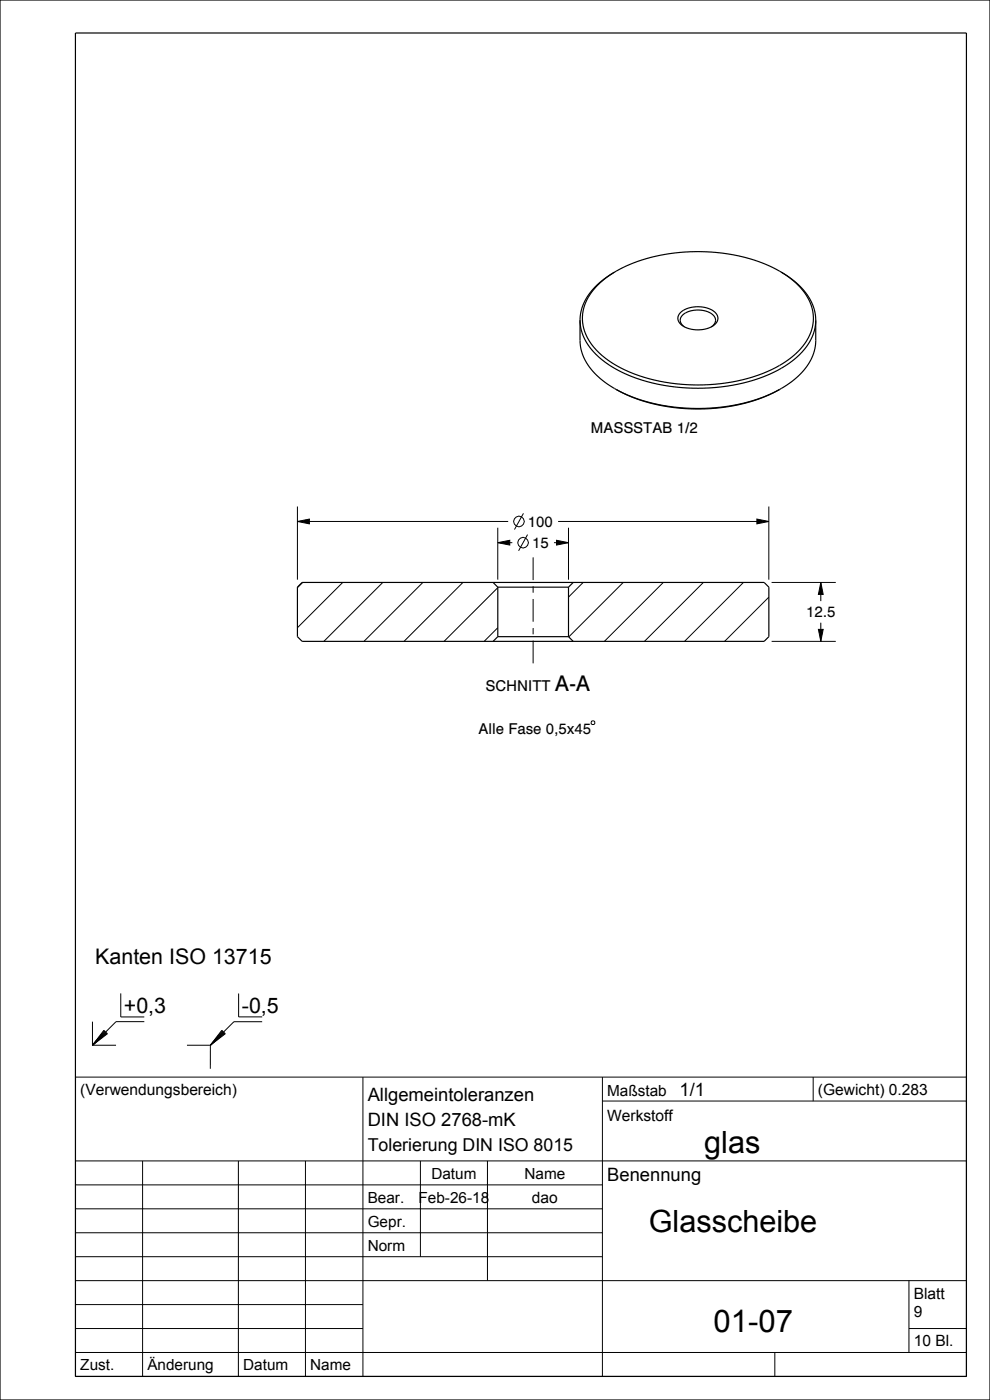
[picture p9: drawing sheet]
<svg xmlns="http://www.w3.org/2000/svg" width="210mm" height="297mm" viewBox="0 0 210 297" stroke-linecap="round" stroke-linejoin="round" font-family="sans-serif">
<g fill="none" stroke="#000" stroke-width=".21">
<path d="M63.1 110.6l2.5-.5v1zM63.1 107.5v15.5M63.1 110.6h44.7M105.6 115.1l2.5-.5v1zM105.6 112v11M105.6 115.1h3.1M111 108.9l-1.9 3.4M111.9 113.4l-1.9 3.4M117.5 115.1h3.1M118 114.6l2.6 .5-2.6 .5zM118.4 110.6h44.7M120.6 112v11"/>
<path d="M160.5 110.1l2.6 .5-2.6 .5zM163.1 107.5v15.5M64.2 123.6l-1.1 1.1M72.7 123.6l-9.6 9.6M81.2 123.6l-12.5 12.5M89.7 123.6l-12.5 12.5M98.2 123.6l-12.5 12.5M105.6 124.7l-11.4 11.4M105.6 133.2l-2.9 2.9M123.7 123.6l-3.1 3.1M132.2 123.6l-11.6 11.5M140.7 123.6l-12.5 12.5"/>
<path d="M149.2 123.6l-12.5 12.5M157.7 123.6l-12.5 12.5M163.1 126.7l-9.4 9.4M163.7 136.1h13.6M163.7 123.6h13.6M173.6 133.5h1l-.5 2.6zM174.1 123.6l.5 2.5h-1zM174.1 123.6v3.9M174.1 132.1v4M125.6 152.9h.4l.2 .2v.4l-.2 .2h-.4l-.2-.2v-.4zM19.6 216.7v5M22 218.6l.8 .7-3.2 2.4z"/>
<path d="M22.2 218.7l-2.6 3M22.3 218.8l-2.7 2.9M22.4 218.9l-2.8 2.8M22.5 219l-2.9 2.7M22.6 219.1l-3 2.6M22.7 219.2l-3.1 2.5M25.6 210.7v5h5M30.6 216.7h-6l-2.2 2.2M47.1 218.6l.7 .7-3.2 2.4zM47.2 218.7l-2.6 3M47.3 218.8l-2.7 2.9M47.4 218.9l-2.8 2.8"/>
<path d="M47.5 219l-2.9 2.7M47.6 219.1l-3 2.6M47.7 219.2l-3.1 2.5M50.6 210.8v4.9h5M55.6 216.8h-6l-2.2 2.1M16 228.5h189v63.5h-189zM19.6 221.7h5M39.7 221.7h4.9M44.6 221.7v5M77 228.5v63.5M127.8 233.6h77.2M127.8 228.5v63.5"/>
<path d="M172.5 228.5v5.1M16 246.3h189M16 251.4h111.8M16 256.4h111.8M30.2 246.3v45.7M50.6 246.3v45.7M64.8 246.3v45.7M89.2 246.3v20.3M103.4 246.3v25.4M16 261.5h111.8M16 266.6h111.8M16 271.7h189"/>
<path d="M16 276.8h61M192.8 271.7v15.2M16 281.8h61M16 286.9h189M164.4 286.9v5.1M192.8 281.8h12.2"/>
<circle cx="110.1" cy="110.6" r="1.12"/>
<circle cx="110.9" cy="115.1" r="1.12"/>
</g>
<path d="M63.1 110.6l2.5-.5v1zM105.6 115.1l2.5-.5v1zM118 114.6l2.6 .5-2.6 .5zM160.5 110.1l2.6 .5-2.6 .5zM174.1 123.6l.5 2.5h-1zM173.6 133.5h1l-.5 2.6z" fill="#000"/>
<g fill="none" stroke="#000" stroke-width=".25">
<path d="M0 0h210v297h-210zM16 7h189v285h-189zM130.4 57.7a13.5 13.5 0 0 0-7.2 8.8l-.2 1.4M165.7 57.7a13.5 13.5 0 0 1 7.2 8.8l.1 1.4M165.7 57.7a37.9 37.9 0 0 0-26.1-3.5 30 30 0 0 0-9.2 3.5M165.7 57.7a12.6 12.6 0 0 1 6.8 8.8 10.4 10.4 0 0 1-4.6 9.3 30.6 30.6 0 0 1-17.5 5.8 34.6 34.6 0 0 1-21.3-5.1 11.3 11.3 0 0 1-5.6-9.3 11.6 11.6 0 0 1 5.8-8.8l1.1-.7M123 67.9v4.3a11.4 11.4 0 0 0 5.6 9.1l2.1 1.3M123 67.9a11.4 11.4 0 0 0 5.5 9 35 35 0 0 0 22 5.4 31.4 31.4 0 0 0 18.3-6.3 10.8 10.8 0 0 0 4.2-8.1M145 69.3a6.6 6.6 0 0 0 6 0M145 69.3a1.83 1.83 0 0 1-1.2-1.8 1.83 1.83 0 0 1 1.2-1.7 6 6 0 0 1 7 .8 1.78 1.78 0 0 1-1 2.7M145 69.2l.2 .2M151 69.2l-.1 .2"/>
<path d="M151 69.2a1.59 1.59 0 0 0 .8-1.6 1.59 1.59 0 0 0-1.2-1.3 5.2 5.2 0 0 0-6.1 .9 1.48 1.48 0 0 0 .5 2M173 67.9v4.3a11.4 11.4 0 0 1-5.6 9.1l-2 1.3M130.7 82.6a38.6 38.6 0 0 0 27.3 2.9 29.6 29.6 0 0 0 7.4-2.9M165.4 82.6a39.3 39.3 0 0 1-34.7 0M63.1 124.6l1-1h98l1 1v10.5l-1 1h-98l-1-1zM104.6 123.6l1 1M105.6 124.6v10.5M105.6 135.1h15M105.6 135.1l-1 1M105.6 124.6h15M120.6 135.1l1 1M120.6 124.6v10.5"/>
<path d="M121.6 123.6l-1 1"/>
</g>
<!-- layer: 02___PRT_ALL_AXES -->
<path d="M113.1 118.2v4.9M113.1 124.4v1.3M113.1 127.1v4.8M113.1 133.2v1.4M113.1 135.9v4.8" fill="none" stroke="#000" stroke-width=".21"/>
<text font-size="6.6" x="151.4" y="282.5">01-07</text>
<g font-size="6.5">
<text x="149.4" y="244.6">glas</text>
<text x="137.6" y="261.4">Glasscheibe</text>
</g>
<text font-size="4.6" x="117.7" y="146.6">A-A</text>
<g font-size="4.5">
<text x="20.2" y="204.6">Kanten ISO 13715</text>
<text x="26.3" y="214.9">+0,3</text>
<text x="51.3" y="214.9">-0,5</text>
</g>
<g font-size="3.9">
<text x="78" y="233.6">Allgemeintoleranzen</text>
<text x="144.2" y="232.5">1/1</text>
<text x="78" y="239">DIN ISO 2768-mK</text>
<text x="128.8" y="250.6">Benennung</text>
</g>
<text font-size="3.8" x="78" y="244.2">Tolerierung DIN ISO 8015</text>
<g font-size="3.3">
<text x="17" y="232.3">(Verwendungsbereich)</text>
<text x="128.8" y="232.5">Maßstab</text>
<text x="173.5" y="232.3">(Gewicht) 0.283</text>
<text x="128.8" y="237.8">Werkstoff</text>
<text x="91.5" y="250.1">Datum</text>
<text x="111.3" y="250.1">Name</text>
<text x="78" y="255.1">Bear.</text>
<text x="88.8" y="255.1">Feb-26-18</text>
<text x="112.8" y="255.2">dao</text>
<text x="78" y="260.2">Gepr.</text>
<text x="78" y="265.3">Norm</text>
<text x="193.8" y="275.5">Blatt</text>
<text x="193.8" y="279.3">9</text>
<text x="193.8" y="285.7">10 Bl.</text>
<text x="17" y="290.7">Zust.</text>
<text x="31.3" y="290.7">Änderung</text>
<text x="51.6" y="290.7">Datum</text>
<text x="65.8" y="290.7">Name</text>
</g>
<g font-size="3.2">
<text x="125.3" y="92">MASSSTAB 1/2</text>
<text x="112" y="111.8">100</text>
<text x="112.9" y="116.3">15</text>
<text x="171" y="131">12.5</text>
<text x="103" y="146.6">SCHNITT</text>
<text x="101.5" y="155.8">Alle Fase 0,5x45</text>
</g>
</svg>
